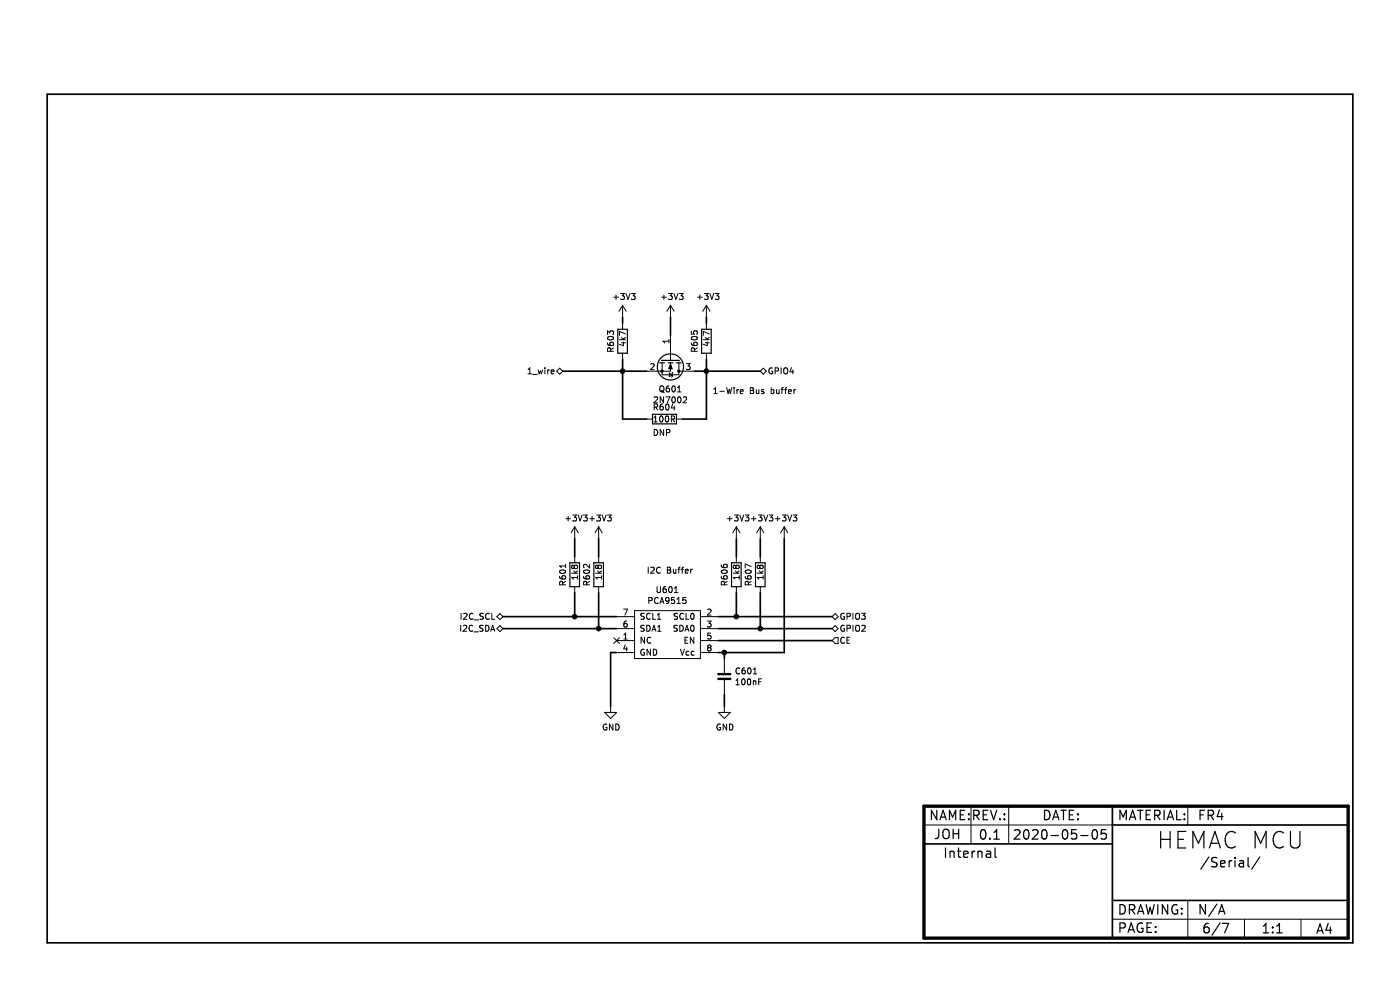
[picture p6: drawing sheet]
EESchema Schematic File Version 4
EELAYER 30 0
EELAYER END
$Descr A4 11693 8268
encoding utf-8
Sheet 6 7
Title "HEMAC MCU"
Date "2020-05-05"
Rev "0.1"
Comp ""
Comment1 "JOH"
Comment2 "FR4"
Comment3 "N/A"
Comment4 "Internal"
$EndDescr
Wire Wire Line
	4200 5150 4800 5150
Wire Wire Line
	4200 5250 5000 5250
Wire Wire Line
	5000 4650 5000 4500
Wire Wire Line
	4800 4650 4800 4500
Wire Wire Line
	4800 4950 4800 5150
Connection ~ 4800 5150
Wire Wire Line
	5000 4950 5000 5250
Connection ~ 5000 5250
Wire Wire Line
	4800 5150 5150 5150
Wire Wire Line
	5000 5250 5150 5250
Wire Wire Line
	6000 5150 6150 5150
Wire Wire Line
	6000 5250 6350 5250
Wire Wire Line
	4700 3100 5200 3100
Wire Wire Line
	5900 3100 6350 3100
Wire Wire Line
	6350 4650 6350 4500
Wire Wire Line
	6150 4650 6150 4500
Wire Wire Line
	6150 4950 6150 5150
Wire Wire Line
	6350 4950 6350 5250
Connection ~ 6150 5150
Connection ~ 6350 5250
Wire Wire Line
	6000 5450 6050 5450
Wire Wire Line
	6050 5500 6050 5450
Connection ~ 6050 5450
Wire Wire Line
	5100 5450 5150 5450
NoConn ~ 5150 5350
$Comp
L power:+3V3 #PWR?
U 1 1
P 6350 4500
AR Path="/5EB045A8/5ED0B9FD" Ref="#PWR?"  Part="1" 
AR Path="/5EB04789/5ED0B9FD" Ref="#PWR0609"  Part="1" 
F 0 "#PWR0609" H 6350 4350 50  0001 C CNN
F 1 "+3V3" H 6365 4673 50  0000 C CNN
F 2 "" H 6350 4500 50  0001 C CNN
F 3 "" H 6350 4500 50  0001 C CNN
	1    6350 4500
	1    0    0    -1  
$EndComp
$Comp
L power:GND #PWR?
U 1 1
P 6050 5900
AR Path="/5EB045A8/5ED0BA0B" Ref="#PWR?"  Part="1" 
AR Path="/5EB04789/5ED0BA0B" Ref="#PWR0607"  Part="1" 
F 0 "#PWR0607" H 6050 5650 50  0001 C CNN
F 1 "GND" H 6055 5727 50  0000 C CNN
F 2 "" H 6050 5900 50  0001 C CNN
F 3 "" H 6050 5900 50  0001 C CNN
	1    6050 5900
	1    0    0    -1  
$EndComp
$Comp
L power:+3V3 #PWR?
U 1 1
P 6150 4500
AR Path="/5EB045A8/5ED0C95A" Ref="#PWR?"  Part="1" 
AR Path="/5EB04789/5ED0C95A" Ref="#PWR0608"  Part="1" 
F 0 "#PWR0608" H 6150 4350 50  0001 C CNN
F 1 "+3V3" H 6165 4673 50  0000 C CNN
F 2 "" H 6150 4500 50  0001 C CNN
F 3 "" H 6150 4500 50  0001 C CNN
	1    6150 4500
	1    0    0    -1  
$EndComp
$Comp
L power:+3V3 #PWR?
U 1 1
P 4800 4500
AR Path="/5EB045A8/5ED0CC5D" Ref="#PWR?"  Part="1" 
AR Path="/5EB04789/5ED0CC5D" Ref="#PWR0601"  Part="1" 
F 0 "#PWR0601" H 4800 4350 50  0001 C CNN
F 1 "+3V3" H 4815 4673 50  0000 C CNN
F 2 "" H 4800 4500 50  0001 C CNN
F 3 "" H 4800 4500 50  0001 C CNN
	1    4800 4500
	1    0    0    -1  
$EndComp
$Comp
L power:+3V3 #PWR?
U 1 1
P 5000 4500
AR Path="/5EB045A8/5ED0DB01" Ref="#PWR?"  Part="1" 
AR Path="/5EB04789/5ED0DB01" Ref="#PWR0602"  Part="1" 
F 0 "#PWR0602" H 5000 4350 50  0001 C CNN
F 1 "+3V3" H 5015 4673 50  0000 C CNN
F 2 "" H 5000 4500 50  0001 C CNN
F 3 "" H 5000 4500 50  0001 C CNN
	1    5000 4500
	1    0    0    -1  
$EndComp
$Comp
L power:GND #PWR?
U 1 1
P 5100 5900
AR Path="/5EB045A8/5ED0F7A2" Ref="#PWR?"  Part="1" 
AR Path="/5EB04789/5ED0F7A2" Ref="#PWR0603"  Part="1" 
F 0 "#PWR0603" H 5100 5650 50  0001 C CNN
F 1 "GND" H 5105 5727 50  0000 C CNN
F 2 "" H 5100 5900 50  0001 C CNN
F 3 "" H 5100 5900 50  0001 C CNN
	1    5100 5900
	1    0    0    -1  
$EndComp
Wire Wire Line
	6050 5900 6050 5800
Wire Wire Line
	5100 5450 5100 5900
$Comp
L power:+3V3 #PWR?
U 1 1
P 6550 4500
AR Path="/5EB045A8/5ED10AD2" Ref="#PWR?"  Part="1" 
AR Path="/5EB04789/5ED10AD2" Ref="#PWR0610"  Part="1" 
F 0 "#PWR0610" H 6550 4350 50  0001 C CNN
F 1 "+3V3" H 6565 4673 50  0000 C CNN
F 2 "" H 6550 4500 50  0001 C CNN
F 3 "" H 6550 4500 50  0001 C CNN
	1    6550 4500
	1    0    0    -1  
$EndComp
Wire Wire Line
	6000 5350 6950 5350
Wire Wire Line
	6350 5250 6950 5250
Wire Wire Line
	6150 5150 6950 5150
Text HLabel 4200 5150 0    50   BiDi ~ 0
I2C_SCL
Text HLabel 4200 5250 0    50   BiDi ~ 0
I2C_SDA
Text HLabel 6950 5150 2    50   BiDi ~ 0
GPIO3
Text HLabel 6950 5250 2    50   BiDi ~ 0
GPIO2
Text HLabel 6950 5350 2    50   Input ~ 0
CE
Wire Wire Line
	6550 4500 6550 5450
Wire Wire Line
	6050 5450 6550 5450
Text HLabel 4700 3100 0    50   BiDi ~ 0
1_wire
Text HLabel 6350 3100 2    50   BiDi ~ 0
GPIO4
$Comp
L transistor:2N7002 Q601
U 1 1
P 5600 3000
F 0 "Q601" V 5849 3000 50  0000 C CNN
F 1 "2N7002" V 5940 3000 50  0000 C CNN
F 2 "transistor:SOT-23" H 5800 2925 50  0001 L CIN
F 3 "https://assets.nexperia.com/documents/data-sheet/2N7002.pdf" H 5600 3000 50  0001 L CNN
F 4 "Nexperia" H 5600 3000 50  0001 C CNN "MFN"
F 5 "2N7002" H 5600 3000 50  0001 C CNN "MFP"
	1    5600 3000
	0    1    1    0   
$EndComp
Wire Wire Line
	5200 2700 5200 2650
Wire Wire Line
	5200 3000 5200 3100
$Comp
L power:+3V3 #PWR?
U 1 1
P 5200 2650
AR Path="/5EB045A8/5EAF76E5" Ref="#PWR?"  Part="1" 
AR Path="/5EB04789/5EAF76E5" Ref="#PWR0604"  Part="1" 
F 0 "#PWR0604" H 5200 2500 50  0001 C CNN
F 1 "+3V3" H 5215 2823 50  0000 C CNN
F 2 "" H 5200 2650 50  0001 C CNN
F 3 "" H 5200 2650 50  0001 C CNN
	1    5200 2650
	1    0    0    -1  
$EndComp
$Comp
L power:+3V3 #PWR?
U 1 1
P 5600 2650
AR Path="/5EB045A8/5EAFA33D" Ref="#PWR?"  Part="1" 
AR Path="/5EB04789/5EAFA33D" Ref="#PWR0605"  Part="1" 
F 0 "#PWR0605" H 5600 2500 50  0001 C CNN
F 1 "+3V3" H 5615 2823 50  0000 C CNN
F 2 "" H 5600 2650 50  0001 C CNN
F 3 "" H 5600 2650 50  0001 C CNN
	1    5600 2650
	1    0    0    -1  
$EndComp
Wire Wire Line
	5600 2800 5600 2650
Wire Wire Line
	5200 3100 5400 3100
Wire Wire Line
	5800 3100 5900 3100
Wire Wire Line
	5900 3100 5900 3000
Connection ~ 5200 3100
Connection ~ 5900 3100
Wire Wire Line
	5400 3500 5200 3500
Wire Wire Line
	5200 3500 5200 3100
Wire Wire Line
	5700 3500 5900 3500
Wire Wire Line
	5900 3500 5900 3100
$Comp
L power:+3V3 #PWR?
U 1 1
P 5900 2650
AR Path="/5EB045A8/5EB008D6" Ref="#PWR?"  Part="1" 
AR Path="/5EB04789/5EB008D6" Ref="#PWR0606"  Part="1" 
F 0 "#PWR0606" H 5900 2500 50  0001 C CNN
F 1 "+3V3" H 5915 2823 50  0000 C CNN
F 2 "" H 5900 2650 50  0001 C CNN
F 3 "" H 5900 2650 50  0001 C CNN
	1    5900 2650
	1    0    0    -1  
$EndComp
Wire Wire Line
	5900 2700 5900 2650
Text Notes 5450 3650 0    50   ~ 0
DNP
Text Notes 5950 3300 0    50   ~ 0
1-Wire Bus buffer
Text Notes 5400 4800 0    50   ~ 0
I2C Buffer
$Comp
L resistor:Resistor_0805 R603
U 1 1
P 5200 2850
F 0 "R603" V 5100 2750 50  0000 L CNN
F 1 "4k7" V 5200 2800 50  0000 L CNN
F 2 "resistor:R_0805" V 5750 2960 50  0001 C CNN
F 3 "http://www.passivecomponent.com/wp-content/uploads/chipR/ASC_WR.pdf" V 5660 3100 50  0001 C CNN
F 4 "Walsin" H 5200 2850 79  0001 C CNN "MFN"
F 5 "WR08" H 5200 2850 79  0001 C CNN "MFP"
	1    5200 2850
	1    0    0    -1  
$EndComp
$Comp
L ic:PCA9515 U601
U 1 1
P 6000 5500
F 0 "U601" H 6425 6075 50  0000 C CNN
F 1 "PCA9515" H 6425 5984 50  0000 C CNN
F 2 "ic:SOIC-8_3.9x4.9mm_P1.27mm" H 6350 5100 50  0001 C CNN
F 3 "https://www.nxp.com/docs/en/data-sheet/PCA9515.pdf" H 6350 5100 50  0001 C CNN
F 4 "NXP" H 6450 5200 50  0001 C CNN "MFN"
F 5 "PCA9515D" H 6550 5300 50  0001 C CNN "MFP"
	1    6000 5500
	-1   0    0    -1  
$EndComp
$Comp
L resistor:Resistor_0805 R605
U 1 1
P 5900 2850
F 0 "R605" V 5800 2750 50  0000 L CNN
F 1 "4k7" V 5900 2800 50  0000 L CNN
F 2 "resistor:R_0805" V 6450 2960 50  0001 C CNN
F 3 "http://www.passivecomponent.com/wp-content/uploads/chipR/ASC_WR.pdf" V 6360 3100 50  0001 C CNN
F 4 "Walsin" H 5900 2850 79  0001 C CNN "MFN"
F 5 "WR08" H 5900 2850 79  0001 C CNN "MFP"
	1    5900 2850
	1    0    0    -1  
$EndComp
$Comp
L resistor:Resistor_0805 R604
U 1 1
P 5550 3500
F 0 "R604" V 5450 3400 50  0000 L CNN
F 1 "100R" V 5550 3400 50  0000 L CNN
F 2 "resistor:R_0805" V 6100 3610 50  0001 C CNN
F 3 "http://www.passivecomponent.com/wp-content/uploads/chipR/ASC_WR.pdf" V 6010 3750 50  0001 C CNN
F 4 "Walsin" H 5550 3500 79  0001 C CNN "MFN"
F 5 "WR08" H 5550 3500 79  0001 C CNN "MFP"
	1    5550 3500
	0    1    1    0   
$EndComp
$Comp
L resistor:Resistor_0805 R601
U 1 1
P 4800 4800
F 0 "R601" V 4700 4700 50  0000 L CNN
F 1 "1k8" V 4800 4750 50  0000 L CNN
F 2 "resistor:R_0805" V 5350 4910 50  0001 C CNN
F 3 "http://www.passivecomponent.com/wp-content/uploads/chipR/ASC_WR.pdf" V 5260 5050 50  0001 C CNN
F 4 "Walsin" H 4800 4800 79  0001 C CNN "MFN"
F 5 "WR08" H 4800 4800 79  0001 C CNN "MFP"
	1    4800 4800
	1    0    0    -1  
$EndComp
$Comp
L resistor:Resistor_0805 R602
U 1 1
P 5000 4800
F 0 "R602" V 4900 4700 50  0000 L CNN
F 1 "1k8" V 5000 4750 50  0000 L CNN
F 2 "resistor:R_0805" V 5550 4910 50  0001 C CNN
F 3 "http://www.passivecomponent.com/wp-content/uploads/chipR/ASC_WR.pdf" V 5460 5050 50  0001 C CNN
F 4 "Walsin" H 5000 4800 79  0001 C CNN "MFN"
F 5 "WR08" H 5000 4800 79  0001 C CNN "MFP"
	1    5000 4800
	1    0    0    -1  
$EndComp
$Comp
L resistor:Resistor_0805 R606
U 1 1
P 6150 4800
F 0 "R606" V 6050 4700 50  0000 L CNN
F 1 "1k8" V 6150 4750 50  0000 L CNN
F 2 "resistor:R_0805" V 6700 4910 50  0001 C CNN
F 3 "http://www.passivecomponent.com/wp-content/uploads/chipR/ASC_WR.pdf" V 6610 5050 50  0001 C CNN
F 4 "Walsin" H 6150 4800 79  0001 C CNN "MFN"
F 5 "WR08" H 6150 4800 79  0001 C CNN "MFP"
	1    6150 4800
	1    0    0    -1  
$EndComp
$Comp
L resistor:Resistor_0805 R607
U 1 1
P 6350 4800
F 0 "R607" V 6250 4700 50  0000 L CNN
F 1 "1k8" V 6350 4750 50  0000 L CNN
F 2 "resistor:R_0805" V 6900 4910 50  0001 C CNN
F 3 "http://www.passivecomponent.com/wp-content/uploads/chipR/ASC_WR.pdf" V 6810 5050 50  0001 C CNN
F 4 "Walsin" H 6350 4800 79  0001 C CNN "MFN"
F 5 "WR08" H 6350 4800 79  0001 C CNN "MFP"
	1    6350 4800
	1    0    0    -1  
$EndComp
$Comp
L capacitor:Capacitor_0805 C601
U 1 1
P 6050 5650
F 0 "C601" H 6135 5696 50  0000 L CNN
F 1 "100nF" H 6135 5605 50  0000 L CNN
F 2 "capacitor:C_0805" H 6088 5500 50  0001 C CNN
F 3 "http://www.passivecomponent.com/wp-content/uploads/datasheet/WTC_MLCC_General_Purpose.pdf" H 6490 5450 50  0001 C CNN
F 4 "0805" H 6100 5180 60  0001 C CNN "MFP"
F 5 "Walsin" H 6070 5360 60  0001 C CNN "MFN"
	1    6050 5650
	1    0    0    -1  
$EndComp
$EndSCHEMATC
